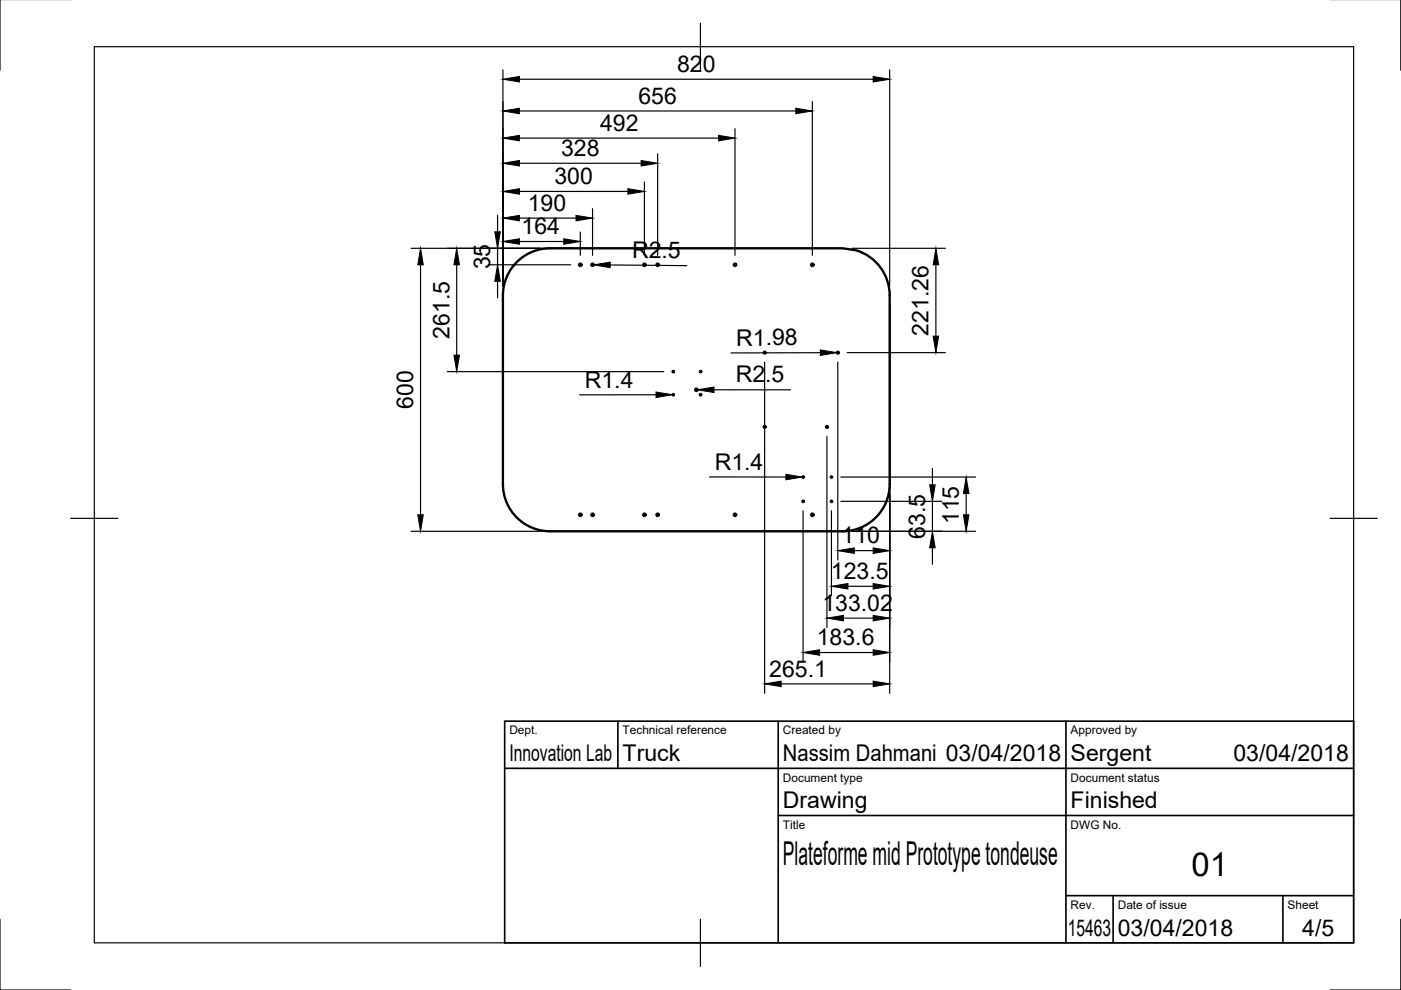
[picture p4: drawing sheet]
<svg xmlns="http://www.w3.org/2000/svg" width="297mm" height="210mm" viewBox="0 0 297 210" stroke-linecap="round" stroke-linejoin="round" font-family="sans-serif">
<!-- layer: Visible -->
<g fill="none" stroke="#000" stroke-width=".5">
<path d="M109.2 56a10 10 0 0 1 7.4-3.4h62a10 10 0 0 1 10 10v40a10 10 0 0 1-10 10h-62a10 10 0 0 1-10-10v-40a10 10 0 0 1 2.6-6.6z"/>
<circle cx="123" cy="56.1" r=".25"/>
<circle cx="125.6" cy="56.1" r=".25"/>
<circle cx="136.6" cy="56.1" r=".25"/>
<circle cx="139.4" cy="56.1" r=".25"/>
<circle cx="155.8" cy="56.1" r=".25"/>
<circle cx="172.2" cy="56.1" r=".25"/>
<circle cx="142.7" cy="78.8" r=".14"/>
<circle cx="148.5" cy="78.8" r=".14"/>
<circle cx="162.1" cy="74.8" r=".2"/>
<circle cx="177.6" cy="74.8" r=".2"/>
<circle cx="142.7" cy="83.7" r=".14"/>
<circle cx="147.6" cy="82.6" r=".25"/>
<circle cx="148.5" cy="83.7" r=".14"/>
<circle cx="162.1" cy="90.5" r=".2"/>
<circle cx="175.3" cy="90.5" r=".2"/>
<circle cx="123" cy="109.1" r=".25"/>
<circle cx="125.6" cy="109.1" r=".25"/>
<circle cx="136.6" cy="109.1" r=".25"/>
<circle cx="139.4" cy="109.1" r=".25"/>
<circle cx="155.8" cy="109.1" r=".25"/>
<circle cx="170.3" cy="101.1" r=".14"/>
<circle cx="170.3" cy="106.3" r=".14"/>
<circle cx="172.2" cy="109.1" r=".25"/>
<circle cx="176.3" cy="101.1" r=".14"/>
<circle cx="176.3" cy="106.3" r=".14"/>
</g>
<!-- layer: Border -->
<path d="M0 -.1v15M297 -.1v15M20 9.9h267v190h-267zM148.5 4.9v10M15 109.9h10M282 109.9h10M0 194.9v15h15M148.5 194.9v10M297 194.9v15h-15" fill="none" stroke="#000" stroke-width=".25"/>
<!-- layer: TitleBlock -->
<path d="M107 152.9h180v47h-180zM131 152.9v10M165 152.9v47M226 152.9v47M107 162.9h180M165 172.9h122M226 189.9h61M236 189.9v10M272 189.9v10" fill="none" stroke="#000" stroke-width=".35"/>
<!-- layer: Dimensions -->
<g fill="none" stroke="#000" stroke-width=".25">
<path d="M106.6 14.8v45.8M110.1 16.8h75M188.6 14.8v45.8M110.1 34.6h25.8M110.1 29.3h42.2M110.1 23.5h58.6M136.6 38.6v15.5M139.4 32.6v21.5M155.8 27.3v26.8M172.2 21.5v32.6M87.2 52.6h89.4M89.2 56.1v53"/>
<path d="M96.8 56.1v19.2M103.5 56.1h17.5M105.5 45.6v3.5M105.5 52.6v3.5M105.5 59.6v3.5M110.1 51.2h9.4M110.1 46.2h12M110.1 40.6h23M123 49.2v4.9M125.6 44.2v9.9M125.6 56.1h.3M129.4 56.2l16.2 .1"/>
<path d="M180.6 52.6h19.8M198.4 56.1v15.2M94.8 78.8h45.9M162.1 76.8v70.2M173.9 74.8h-18.9M177.6 74.8h-.2M177.6 76.8v42M179.6 74.8h20.8M188.6 64.6v82.4M139.1 83.7h-16.2M142.6 83.7h.1M147.6 82.6h.3"/>
<path d="M151.4 82.6l16.2 .1M175.3 92.5v40.6M197.7 99.3v3.5M87.2 112.6h89.4M150.4 101.1h16.2M170.1 101.1h.2M170.3 108.3v32M176.3 108.3v18M178.3 106.3h21.4M178.3 101.1h28.5M180.6 112.6h26.2M181.1 116.8h4"/>
<path d="M197.7 106.3v6.3M197.7 116.1v3.5M204.8 104.6v4.5M173.8 138.3h11.3M178.8 131.1h6.3M179.8 124.3h5.3M165.6 145h19.5"/>
</g>
<g fill="#000" stroke="#000" stroke-width=".21">
<path d="M106.6 16.8l3.5-.6v1.2zM185.1 16.2l3.5 .6-3.5 .6zM106.6 34.6l3.5-.6v1.2zM106.6 29.3l3.5-.6v1.2zM106.6 23.5l3.5-.6v1.2zM135.9 34l3.5 .6-3.5 .6zM152.3 28.7l3.5 .6-3.5 .6zM168.7 22.9l3.5 .6-3.5 .6zM89.2 52.6l.5 3.5h-1.1zM96.8 52.6l.6 3.5h-1.2zM104.9 49.1h1.2l-.6 3.5zM105.5 56.1l.6 3.5h-1.2z"/>
<path d="M106.6 51.2l3.5-.6v1.2zM106.6 46.2l3.5-.5v1.1zM106.6 40.6l3.5-.6v1.2zM119.5 50.6l3.5 .6-3.5 .6zM122.1 45.7l3.5 .5-3.5 .6zM125.9 56.1l3.5-.5v1.2zM133.1 40l3.5 .6-3.5 .6zM198.4 52.6l.6 3.5h-1.2zM96.2 75.3h1.2l-.6 3.5zM173.9 74.2l3.5 .6-3.5 .6zM197.8 71.3h1.2l-.6 3.5zM139.1 83.1l3.5 .6-3.5 .6z"/>
<path d="M147.9 82.6l3.5-.5v1.1zM88.6 109.1h1.1l-.5 3.5zM166.6 100.6l3.5 .5-3.5 .6zM177.6 116.8l3.5-.6v1.1zM185.1 116.2l3.5 .6-3.5 .5zM197.7 112.6l.6 3.5h-1.2zM197.1 102.8h1.2l-.6 3.5zM204.3 109.1h1.1l-.6 3.5zM204.8 101.1l.6 3.5h-1.1zM170.3 138.3l3.5-.5v1.1zM175.3 131.1l3.5-.6v1.1zM176.3 124.3l3.5-.6v1.2z"/>
<path d="M185.1 130.5l3.5 .6-3.5 .5zM185.1 123.7l3.5 .6-3.5 .6zM185.1 137.8l3.5 .5-3.5 .6zM162.1 145l3.5-.6v1.2zM185.1 144.4l3.5 .6-3.5 .6z"/>
</g>
<g font-size="7">
<text x="166" y="183.4">Plateforme mid Prototype tondeuse</text>
<text x="252.6" y="185.8">01</text>
</g>
<g font-size="4.9">
<text x="143.6" y="15.2">820</text>
<text x="135.4" y="22">656</text>
<text x="127.2" y="27.7">492</text>
<text x="119" y="33.1">328</text>
<text x="117.6" y="39">300</text>
<text x="111.9" y="44.7">190</text>
<text x="110.6" y="49.6">164</text>
<text x="103.9" y="57.1" transform="rotate(-90 103.9 57.1)">35</text>
<text x="134" y="54.7" transform="rotate(1 134 54.7)">R2.5</text>
<text x="95.3" y="71.8" transform="rotate(-90 95.3 71.8)">261.5</text>
<text x="196.9" y="71.1" transform="rotate(-90 196.9 71.1)">221.26</text>
<text x="156.1" y="73.3">R1.98</text>
<text x="124" y="82.2">R1.4</text>
<text x="156" y="81.1">R2.5</text>
<text x="87.6" y="86.7" transform="rotate(-90 87.6 86.7)">600</text>
<text x="151.5" y="99.6">R1.4</text>
<text x="203.3" y="111.1" transform="rotate(-90 203.3 111.1)">115</text>
<text x="178.4" y="115.2">110</text>
<text x="196.1" y="114.2" transform="rotate(-90 196.1 114.2)">63.5</text>
<text x="176.2" y="122.7">123.5</text>
<text x="174.4" y="129.5">133.02</text>
<text x="173.2" y="136.8">183.6</text>
<text x="163.1" y="143.4">265.1</text>
<text x="108" y="161.4">Innovation Lab</text>
<text x="132" y="161.4">Truck</text>
<text x="166" y="161.4">Nassim Dahmani 03/04/2018</text>
<text x="227" y="161.4">Sergent</text>
<text x="261.5" y="161.4">03/04/2018</text>
<text x="166" y="171.4">Drawing</text>
<text x="227" y="171.4">Finished</text>
<text x="226.4" y="198.5">15463</text>
<text x="237" y="198.4">03/04/2018</text>
<text x="276.1" y="198.6">4/5</text>
</g>
<g font-size="2.5">
<text x="108" y="155.7">Dept.</text>
<text x="132" y="155.7">Technical reference</text>
<text x="166" y="155.7">Created by</text>
<text x="227" y="155.7">Approved by</text>
<text x="166" y="165.7">Document type</text>
<text x="227" y="165.7">Document status</text>
<text x="166" y="175.7">Title</text>
<text x="227" y="175.7">DWG No.</text>
<text x="227" y="192.7">Rev.</text>
<text x="237" y="192.7">Date of issue</text>
<text x="273" y="192.7">Sheet</text>
</g>
</svg>
